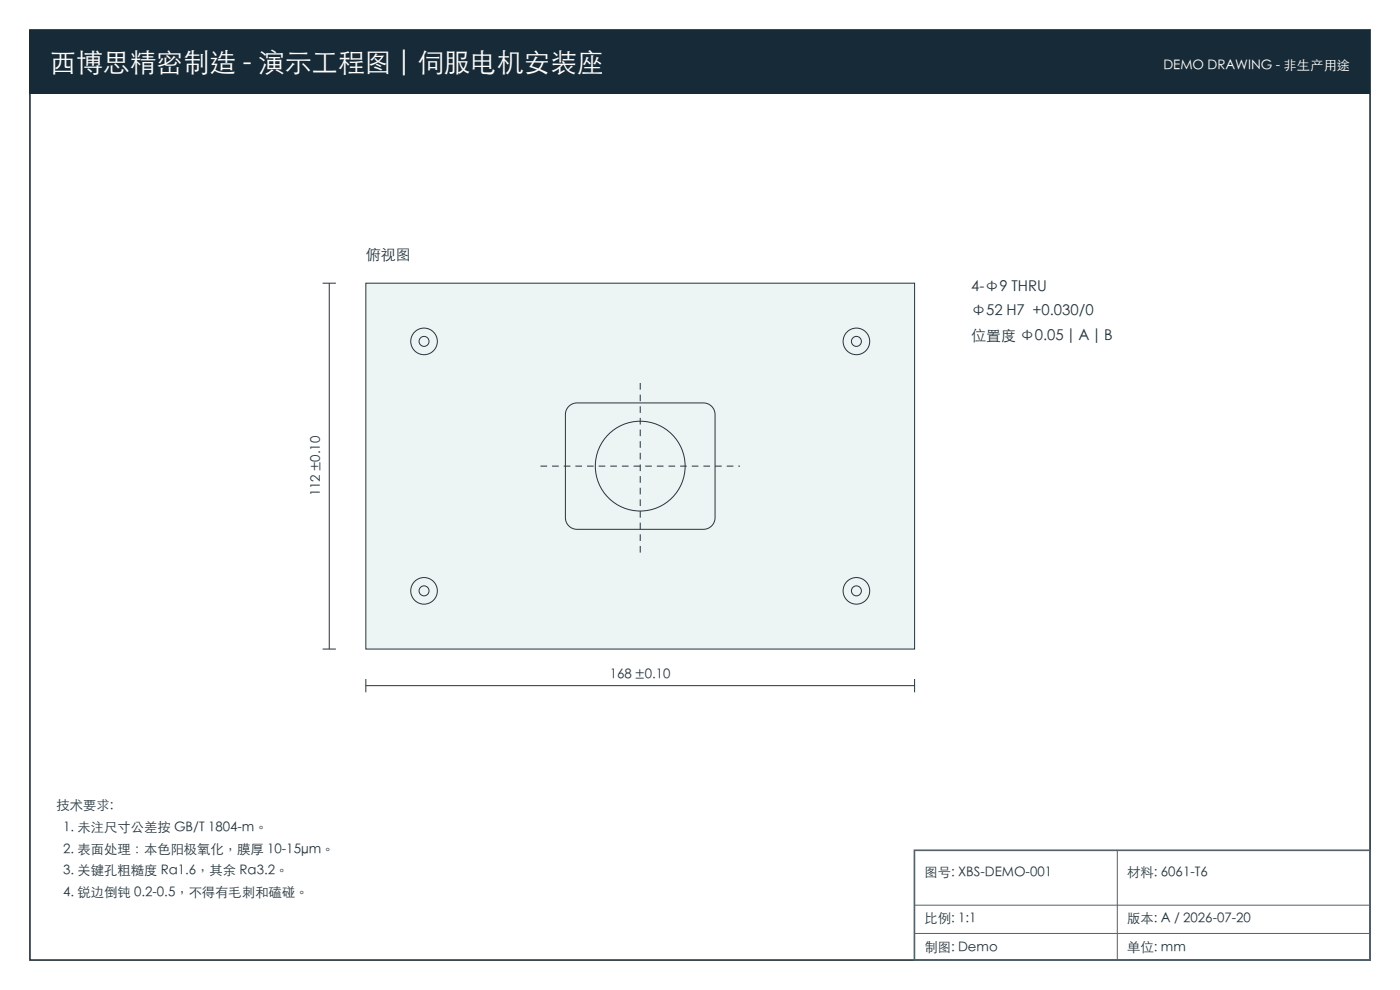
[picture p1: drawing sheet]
<svg xmlns="http://www.w3.org/2000/svg" width="297mm" height="210mm" viewBox="0 0 297 210" stroke-linecap="round" stroke-linejoin="round" font-family="sans-serif">
<path d="M6.3 6.3h284.4v197.3h-284.4z" fill-rule="evenodd" fill="#fff" stroke="#27343b" stroke-width=".35"/>
<path d="M6.3 6.3h284.4v13.5h-284.4z" fill-rule="evenodd" fill="#172a38"/>
<path d="M194 180.4h96.7v23.2h-96.7z" fill="none" stroke="#53616a" stroke-width=".35"/>
<path d="M194 192h96.7M194 198h96.7M237 180.4v23.2" fill="none" stroke="#53616a" stroke-width=".21"/>
<path d="M77.6 60.1h116.4v77.6h-116.4z" fill-rule="evenodd" fill="#edf5f4" stroke="#26343b" stroke-width=".21"/>
<g fill="none" stroke="#26343b" stroke-width=".21">
<path d="M68.4 60.1h2.9M69.8 60.1v77.6M120.9 86l.9-.5h.6h26.8a2.47 2.47 0 0 1 2.5 2.4v21.9a2.47 2.47 0 0 1-2.5 2.5h-26.8a2.47 2.47 0 0 1-2.5-2.5v-21.9a2.46 2.46 0 0 1 1-1.9zM68.4 137.7h2.9M77.6 145.4h116.4M77.6 144v2.9M194 144v2.9"/>
<circle cx="90" cy="72.4" r="2.82"/>
<circle cx="90" cy="72.4" r="1.06"/>
<circle cx="181.7" cy="72.4" r="2.82"/>
<circle cx="181.7" cy="72.4" r="1.06"/>
<circle cx="135.8" cy="98.9" r="9.5"/>
<circle cx="90" cy="125.3" r="2.82"/>
<circle cx="90" cy="125.3" r="1.06"/>
<circle cx="181.7" cy="125.3" r="2.82"/>
<circle cx="181.7" cy="125.3" r="1.06"/>
</g>
<path d="M114.7 98.9h42.3M135.8 117.2v-36.7" fill="none" stroke="#26343b" stroke-width=".21" stroke-dasharray="1.4 1.1" stroke-linecap="butt"/>
<text font-size="5.6" fill="#fff" x="10.6" y="15.2">西博思精密制造 - 演示工程图 | 伺服电机安装座</text>
<g font-size="3.2" fill="#27343b">
<text x="77.6" y="55.1">俯视图</text>
<text x="206" y="61.8">4-Φ9 THRU</text>
<text x="206" y="67.1">Φ52 H7 +0.030/0</text>
<text x="206" y="72.4">位置度 Φ0.05 | A | B</text>
</g>
<text font-size="2.8" fill="#fff" x="246.8" y="14.8">DEMO DRAWING - 非生产用途</text>
<g font-size="2.8" fill="#27343b">
<text x="68.1" y="105.3" transform="rotate(-90 68.1 105.3)">112 ±0.10</text>
<text x="129.4" y="144">168 ±0.10</text>
<text x="12" y="171.9">技术要求:</text>
<text x="13.4" y="176.5">1. 未注尺寸公差按 GB/T 1804-m。</text>
<text x="13.4" y="181.1">2. 表面处理：本色阳极氧化，膜厚 10-15μm。</text>
<text x="13.4" y="185.7">3. 关键孔粗糙度 Ra1.6，其余 Ra3.2。</text>
<text x="13.4" y="190.2">4. 锐边倒钝 0.2-0.5，不得有毛刺和磕碰。</text>
<text x="196.1" y="186">图号: XBS-DEMO-001</text>
<text x="239.1" y="186">材料: 6061-T6</text>
<text x="196.1" y="195.9">比例: 1:1</text>
<text x="239.1" y="195.9">版本: A / 2026-07-20</text>
<text x="196.1" y="201.9">制图: Demo</text>
<text x="239.1" y="201.9">单位: mm</text>
</g>
</svg>
